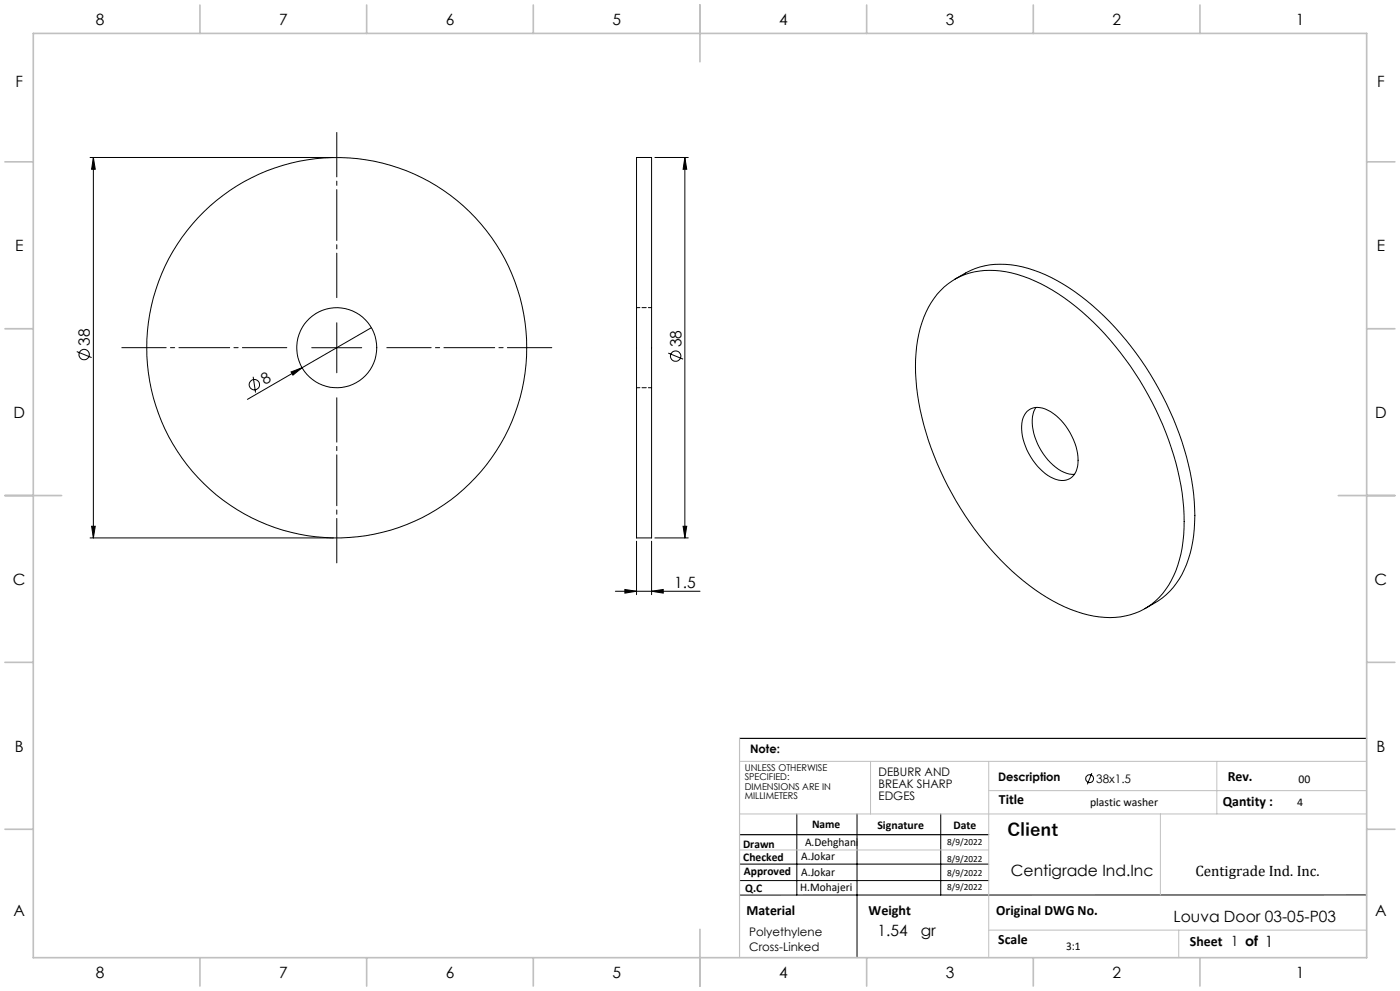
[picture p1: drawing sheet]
<svg xmlns="http://www.w3.org/2000/svg" width="420mm" height="297mm" viewBox="0 0 420 297" stroke-linecap="round" stroke-linejoin="round" font-family="sans-serif">
<g fill="none" stroke="#000" stroke-width=".3">
<path d="M27 47.2h73M28 47.2v114M28 47.2l.6 3.5h-1.1zM191 47.2h4.5v114h-4.5zM196.5 47.2h10M205.5 47.2v114M205.5 47.2l.5 3.5h-1.1zM101 96.7v15M111.4 98.2l-20.8 12M282.2 87.1a21 21 0 0 1 19.6-5.6 51.3 51.3 0 0 1 24.6 13.5 93.8 93.8 0 0 1 28.2 52.8 43.5 43.5 0 0 1-3.2 26.2 20.3 20.3 0 0 1-21.6 10.9 47.8 47.8 0 0 1-24.5-12.3 93.1 93.1 0 0 1-30.3-56.4 40.1 40.1 0 0 1 4.3-25.5zM286.5 83.7a24.4 24.4 0 0 1 23.7-2.7 62.8 62.8 0 0 1 26 19 92.8 92.8 0 0 1 21.9 48.1 42.3 42.3 0 0 1-3.5 24.1 23.1 23.1 0 0 1-11.1 10.2M23 105.4l4.5 1.8"/>
<path d="M76 112.9l.7 4.7M87.3 111.5l3.3-1.3-2.7 2.2zM90.6 110.2l-16.4 9.5M93.5 104.2h15M200.5 105.8l4.4 1.8M308.1 123.3a5.6 5.6 0 0 1 7.1 .1 18.3 18.3 0 0 1 8.1 16.3 4.8 4.8 0 0 1-7.3 3.7 18.1 18.1 0 0 1-9.4-16.6l.4-1.6zM310.8 122.1a11.8 11.8 0 0 0 .5 10.9 16.1 16.1 0 0 0 9.4 9.1l1.6 .1M27.5 157.7h1.1l-.6 3.5zM204.9 157.7h1.1l-.5 3.5zM27 161.2h73M184.6 177.2h25.4M187.5 176.7l3.5 .5-3.5 .6z"/>
<path d="M191 162.2v16M195.5 177.2l3.5-.5v1.1zM195.5 162.2v16M196.5 161.2h10M327.6 231.7l-1.4 3.4M221.9 259h74.7M239 243.9v24.3M257.1 243.9v43.1M282.2 243.9v24.3M221.9 263.9h74.7M410 268.2h-188.1"/>
<circle cx="25.2" cy="106.3" r="1.55"/>
<circle cx="76.3" cy="115.3" r="1.55"/>
<circle cx="101" cy="104.2" r="57"/>
<circle cx="101" cy="104.2" r="12"/>
<circle cx="202.7" cy="106.7" r="1.55"/>
<circle cx="326.9" cy="233.4" r="1.18"/>
</g>
<path d="M101 89.2v-49.5M86 104.2h-49.5M101 119.2v49.5M116 104.2h49.5" fill="none" stroke="#000" stroke-width=".3" stroke-dasharray="15.2 1.3 1.3 1.3" stroke-dashoffset="1.9"/>
<path d="M221.9 221.3h188.1M221.9 250.2h74.7" fill="none" stroke="#000" stroke-width=".35"/>
<path d="M221.9 228.2h188.1M261.2 228.2v15.7M296.6 228.2v58.8M296.6 237h113.4M365.1 228.2v15.7M221.9 243.9h188.1M221.9 254.7h74.7M348.1 243.9v24.3M296.6 278.8h113.4M353.6 278.8v8.2" fill="none" stroke="#c0c0c0" stroke-width=".3"/>
<path d="M221.9 221.3v65.7" fill="none" stroke="#c0c0c0" stroke-width=".35"/>
<g fill="none" stroke="#c0c0c0" stroke-width=".5">
<path d="M10 10h400v277h-400zM60 1.5v8.5M110 1.5v8.5M160 1.5v8.5M210 1.5v17M260 1.5v8.5M310 1.5v8.5M360 1.5v8.5M1.5 48.5h8.5M410 48.5h8.5M1.5 98.5h8.5M410 98.5h8.5"/>
<path d="M1.5 148.5h17M401.5 148.5h17M1.5 198.5h8.5M410 198.5h8.5M1.5 248.5h8.5M410 248.5h8.5M210 278.5v17M60 287v8.5M110 287v8.5M160 287v8.5M260 287v8.5M310 287v8.5"/>
<path d="M360 287v8.5"/>
</g>
<g fill="#000">
<path d="M87.3 111.5l3.3-1.3-2.7 2.2z"/>
<path d="M28 47.2l.6 3.5h-1.1zM27.5 157.7h1.1l-.6 3.5zM205.5 47.2l.5 3.5h-1.1zM204.9 157.7h1.1l-.5 3.5z"/>
<path d="M187.5 176.7l3.5 .5-3.5 .6zM195.5 177.2l3.5-.5v1.1z"/>
</g>
<path d="M195.5 92.2h-4.5M191 116.2h4.5" fill="none" stroke="#000" stroke-width=".3" stroke-dasharray="1.3 .6" stroke-dashoffset=".3"/>
<text font-size="5.3" x="302.2" y="250.7">Client</text>
<g font-size="4.7">
<text x="28.7" y="7.6">8</text>
<text x="83.7" y="7.6">7</text>
<text x="133.7" y="7.6">6</text>
<text x="183.7" y="7.6">5</text>
<text x="233.7" y="7.6">4</text>
<text x="283.7" y="7.6">3</text>
<text x="333.7" y="7.6">2</text>
<text x="388.7" y="7.6">1</text>
<text x="4.6" y="26.1">F</text>
<text x="413.1" y="26.1">F</text>
<text x="4.5" y="75.3">E</text>
<text x="413" y="75.3">E</text>
<text x="27" y="103.7" transform="rotate(-90 27 103.7)">38</text>
<text x="204.4" y="104.1" transform="rotate(-90 204.4 104.1)">38</text>
<text x="79.4" y="115.5" transform="rotate(-30 79.4 115.5)">8</text>
<text x="4" y="125.3">D</text>
<text x="412.5" y="125.3">D</text>
<text x="3.9" y="175.3">C</text>
<text x="202.3" y="176.2">1.5</text>
<text x="412.4" y="175.3">C</text>
<text x="4.4" y="225.3">B</text>
<text x="412.9" y="225.3">B</text>
<text x="303.3" y="262.6">Centigrade Ind.Inc</text>
<text x="4" y="274.6">A</text>
<text x="412.5" y="274.6">A</text>
<text x="263.3" y="280.5">1.54</text>
<text x="276.2" y="280.5">gr</text>
<text x="352.1" y="276.4">Louva Door 03-05-P03</text>
<text x="28.7" y="293.1">8</text>
<text x="83.7" y="293.1">7</text>
<text x="133.7" y="293.1">6</text>
<text x="183.7" y="293.1">5</text>
<text x="233.7" y="293.1">4</text>
<text x="283.7" y="293.1">3</text>
<text x="333.7" y="293.1">2</text>
<text x="388.7" y="293.1">1</text>
</g>
<text font-size="4.5" x="358.6" y="262.6">Centigrade Ind. Inc.</text>
<g font-size="4.2">
<text x="368.3" y="234.1">Rev.</text>
<text x="299.7" y="240.9">Title</text>
<text x="366.8" y="241.6">Qantity :</text>
<text x="223.9" y="274.2">Material</text>
<text x="260.6" y="274.2">Weight</text>
<text x="298.9" y="274.2">Original DWG No.</text>
<text x="299.5" y="282.8">Scale</text>
<text x="357" y="283.6">Sheet 1 of 1</text>
</g>
<g font-size="3.5">
<text x="225" y="225.7">Note:</text>
<text x="263.6" y="232.6">DEBURR AND</text>
<text x="263.6" y="236.1">BREAK SHARP</text>
<text x="263.6" y="239.7">EDGES</text>
<text x="299.4" y="234.1">Description</text>
<text x="328.9" y="234.7">38x1.5</text>
<text x="389.6" y="234.7">00</text>
<text x="327" y="241.6">plastic washer</text>
<text x="389.2" y="241.6">4</text>
<text x="243.6" y="248.1">Name</text>
<text x="263.2" y="248.5">Signature</text>
<text x="286" y="248.5">Date</text>
<text x="222.9" y="254">Drawn</text>
<text x="240.4" y="257.8">A.Jokar</text>
<text x="241.5" y="253.6">A.Dehghani</text>
<text x="223" y="258.1">Checked</text>
<text x="223.2" y="262.1">Approved</text>
<text x="240.4" y="262.4">A.Jokar</text>
<text x="223.6" y="267.4">Q.C</text>
<text x="240.1" y="267.1">H.Mohajeri</text>
<text x="224.8" y="280.5">Polyethylene</text>
<text x="224.8" y="285">Cross-Linked</text>
<text x="319.8" y="284.6">3:1</text>
</g>
<g font-size="2.8">
<text x="223.4" y="231">UNLESS OTHERWISE</text>
<text x="223.4" y="233.8">SPECIFIED:</text>
<text x="223.4" y="236.7">DIMENSIONS ARE IN</text>
<text x="223.4" y="239.5">MILLIMETERS</text>
<text x="284.2" y="253.2">8/9/2022</text>
<text x="284.2" y="258.4">8/9/2022</text>
<text x="284.2" y="262.7">8/9/2022</text>
<text x="284.2" y="266.6">8/9/2022</text>
</g>
</svg>
